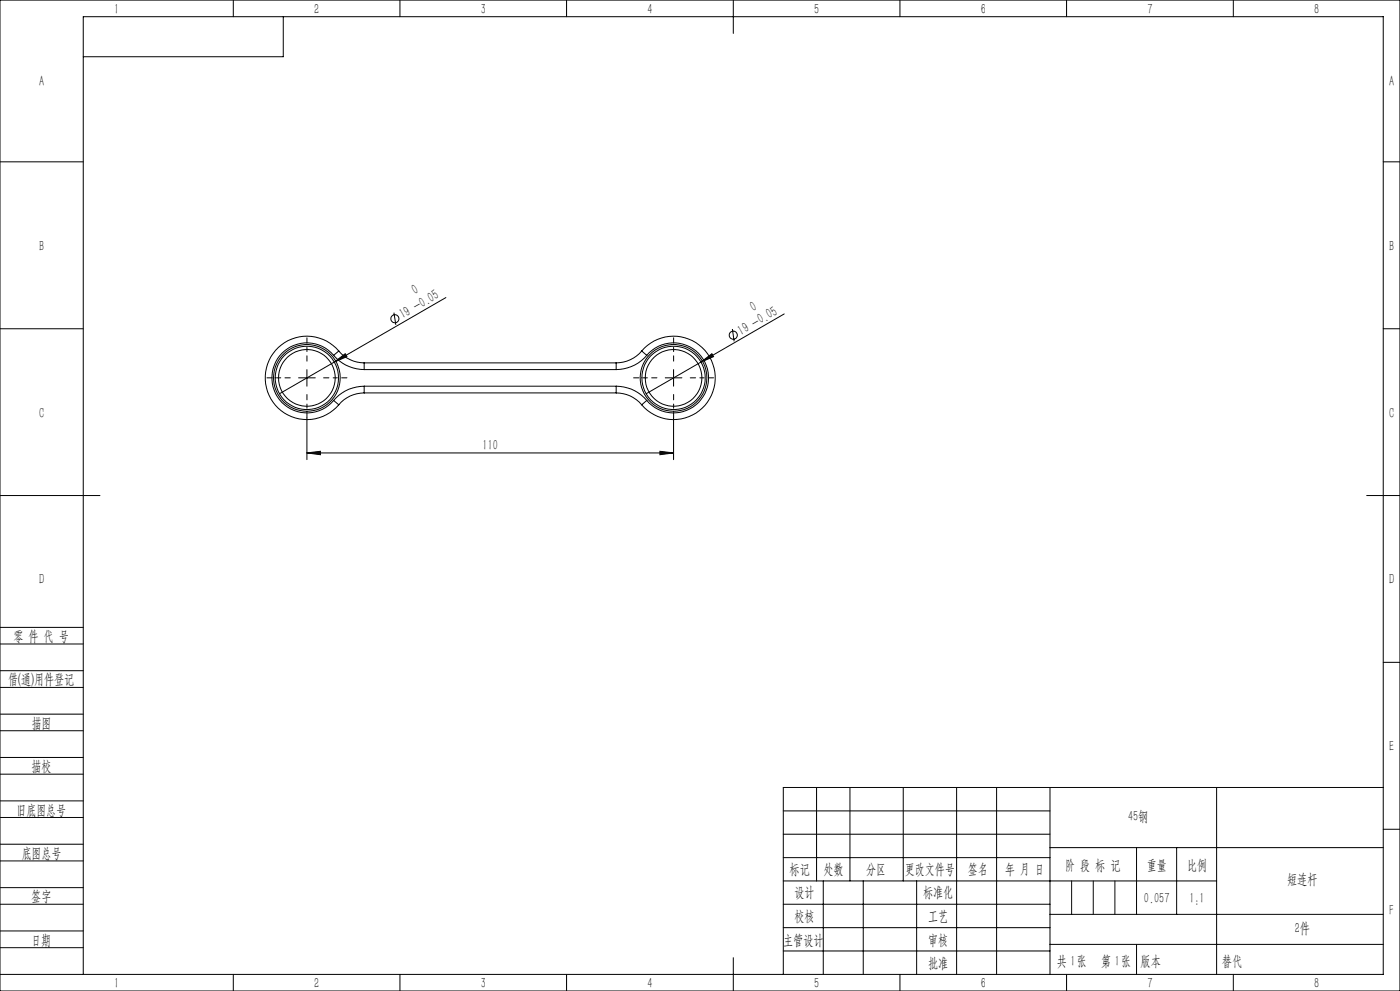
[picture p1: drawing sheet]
<svg xmlns="http://www.w3.org/2000/svg" width="420mm" height="297mm" viewBox="0 0 420 297" stroke-linecap="round" stroke-linejoin="round" font-family="sans-serif">
<g fill="none" stroke="#000" stroke-width=".3">
<path d="M0 0h420v297h-420zM70 0v5M85 5v12h-60M120 0v5M170 0v5M220 0v10M270 0v5M320 0v5M370 0v5M0 48.5h25M415 48.5h5M0 98.5h25"/>
<path d="M118.2 93.7l.5 3.7M133.8 89.2l-33.5 19.3M219.7 98.6l.5 3.7M235.3 94.1l-25 14.4M415 98.5h5M89.6 113.2h5M92.1 110.8v4.9M100.1 106.5a10.5 10.5 0 0 0-15.2-.9 10.5 10.5 0 0 0 0 15.3 10.5 10.5 0 0 0 15.2-.9M100.1 106.5a12 12 0 0 0 9.2 4.3M100.3 108.5l3.3-2.5 .5 .9zM100.3 108.5l-16.4 9.5M101.6 105.2a12.5 12.5 0 0 0-18.1-1 12.5 12.5 0 0 0 0 18.1 12.5 12.5 0 0 0 18.1-1"/>
<path d="M101.6 105.2a10.1 10.1 0 0 0 7.7 3.6M101.6 105.2l-1.5 1.3M109.3 115.7a12 12 0 0 0-9.2 4.3M109.3 117.8a9.8 9.8 0 0 0-7.7 3.5M109.3 108.8v2M109.3 115.7v2.1M109.3 110.8h75.6M109.3 115.7h75.6M109.3 108.8h75.6M109.3 117.8h75.6M184.9 117.8a9.8 9.8 0 0 1 7.6 3.5M184.9 115.7a11.9 11.9 0 0 1 9.1 4.3"/>
<path d="M184.9 108.8v2M184.9 115.7v2.1M192.5 105.2a12.5 12.5 0 0 1 18.2-1 12.5 12.5 0 0 1 0 18.1 12.5 12.5 0 0 1-18.2-1M192.5 105.2a10.1 10.1 0 0 1-7.6 3.6M192.5 105.2l1.5 1.3M194 106.5a10.5 10.5 0 0 1 15.3-.9 10.5 10.5 0 0 1 0 15.3 10.5 10.5 0 0 1-15.3-.9M194 106.5a12 12 0 0 1-9.1 4.3M199.6 113.2h5M202.1 110.8v4.9M210.3 108.5l3.3-2.5 .5 .9zM210.3 108.5l-16.4 9.5M92.1 135.7l4-.4v1z"/>
<path d="M92.1 125.3v12.5M92.1 135.7h110M100.1 120l1.5 1.3M194 120l-1.5 1.3M198 135.3l4.1 .4-4.1 .6zM202.1 125.3v12.5M0 148.5h30M410 148.5h10M0 193h25M0 188h25M415 198.5h5M0 206h25"/>
<path d="M0 201h25M0 219h25M0 214h25M0 232h25M0 227h25M245 236v28M255 236v28M271 236v28M287 236v56M299 236v56M315 236v56M365 236v56"/>
<path d="M415 236h-180v56M0 245h25M0 240h25M0 258h25M0 253h25M235 243h80M235 250h80M235 257h80M315 254h100M341 254v20M353 254v20M415 248.5h5"/>
<path d="M0 271h25M0 266h25M0 279h25M235 271h80M235 264h130M235 278h80M247 264v28M259 264v28M275 264v28M315 274h100M0 284h25M0 292h415v-287h-390v287"/>
<path d="M70 292v5M120 292v5M170 292v5M220 287v10M235 285h80M270 292v5M315 283h100M320 292v5M370 292v5"/>
<circle cx="118.5" cy="95.5" r="1.21"/>
<circle cx="92" cy="113.3" r="9.5"/>
<circle cx="92.1" cy="113.3" r="8.5"/>
<circle cx="92.1" cy="113.3" r="10"/>
<circle cx="202.1" cy="113.3" r="8.5"/>
<circle cx="202.1" cy="113.3" r="10"/>
<circle cx="202.1" cy="113.3" r="9.5"/>
<circle cx="220" cy="100.5" r="1.21"/>
</g>
<path d="M87.1 113.2h-7M92.1 108.2v-7M92.1 118.2v7M97.1 113.2h7M197.1 113.2h-7M202.1 108.2v-7M202.1 118.2v7M207.1 113.2h7" fill="none" stroke="#000" stroke-width=".3" stroke-dasharray="30.5 1.3 1.3 1.3" stroke-dashoffset="28.9"/>
<path d="M321.5 264v10M328 264v10M334.5 264v10M341 283v9" fill="none" stroke="#0a0605" stroke-width=".3"/>
<g fill="#000">
<path d="M100.3 108.5l3.3-2.5 .5 .9zM210.3 108.5l3.3-2.5 .5 .9z"/>
<path d="M92.1 135.7l4-.4v1zM198 135.3l4.1 .4-4.1 .6z"/>
</g>
<g font-size="4.4">
<text x="34.2" y="4.1">1</text>
<text x="94.2" y="4.1">2</text>
<text x="144.2" y="4.1">3</text>
<text x="194.2" y="4.1">4</text>
<text x="244.2" y="4.1">5</text>
<text x="294.2" y="4.1">6</text>
<text x="344.2" y="4.1">7</text>
<text x="394.2" y="4.1">8</text>
<text x="11.7" y="25.9">A</text>
<text x="416.7" y="25.9">A</text>
<text x="11.7" y="75.1">B</text>
<text x="416.7" y="75.1">B</text>
<text x="124.5" y="88.5" transform="rotate(-30 124.5 88.5)">0</text>
<text x="120.9" y="95.6" transform="rotate(-30 120.9 95.6)">19 -0.05</text>
<text x="226" y="93.4" transform="rotate(-30 226 93.4)">0</text>
<text x="222.4" y="100.6" transform="rotate(-30 222.4 100.6)">19 -0.05</text>
<text x="11.7" y="125.1">C</text>
<text x="416.7" y="125.1">C</text>
<text x="144.8" y="134.9">110</text>
<text x="11.7" y="175.1">D</text>
<text x="416.7" y="175.1">D</text>
<text x="4" y="192">零 件 代 号</text>
<text x="2.5" y="205.1">借(通)用件登记</text>
<text x="9.5" y="218.1">描图</text>
<text x="416.7" y="225.1">E</text>
<text x="9.5" y="231.1">描校</text>
<text x="5" y="244.2">旧底图总号</text>
<text x="338.4" y="246.2">45钢</text>
<text x="6.5" y="257.2">底图总号</text>
<text x="236.9" y="261.9">标记</text>
<text x="247.1" y="261.9">处数</text>
<text x="259.9" y="261.9">分区</text>
<text x="271.5" y="261.9">更改文件号</text>
<text x="290.4" y="261.9">签名</text>
<text x="301.5" y="261.9">年 月 日</text>
<text x="319.5" y="260.6">阶 段 标 记</text>
<text x="344" y="260.6">重量</text>
<text x="356.1" y="260.6">比例</text>
<text x="238.3" y="268.9">设计</text>
<text x="276.9" y="268.9">标准化</text>
<text x="386.1" y="264.8">短连杆</text>
<text x="9.4" y="270.1">签字</text>
<text x="343.2" y="270.7">0.057</text>
<text x="356.8" y="270.7">1:1</text>
<text x="416.8" y="274.4">F</text>
<text x="238.3" y="276.1">校核</text>
<text x="278.4" y="276">工艺</text>
<text x="388.4" y="279.6">2件</text>
<text x="9.4" y="283.2">日期</text>
<text x="234.9" y="283.3">主管设计</text>
<text x="278.4" y="283.3">审核</text>
<text x="278.4" y="290.2">批准</text>
<text x="317.1" y="289.4">共 张</text>
<text x="321.1" y="289.4">1</text>
<text x="330.3" y="289.4">第 张</text>
<text x="334.5" y="289.4">1</text>
<text x="342.1" y="289.4">版本</text>
<text x="34.2" y="296.1">1</text>
<text x="94.2" y="296.1">2</text>
<text x="144.2" y="296.1">3</text>
<text x="194.2" y="296.1">4</text>
<text x="244.2" y="296.1">5</text>
<text x="294.2" y="296.1">6</text>
<text x="344.2" y="296.1">7</text>
<text x="394.2" y="296.1">8</text>
</g>
<text font-size="4.4" fill="#0a0605" x="366.6" y="289.4">替代</text>
</svg>
